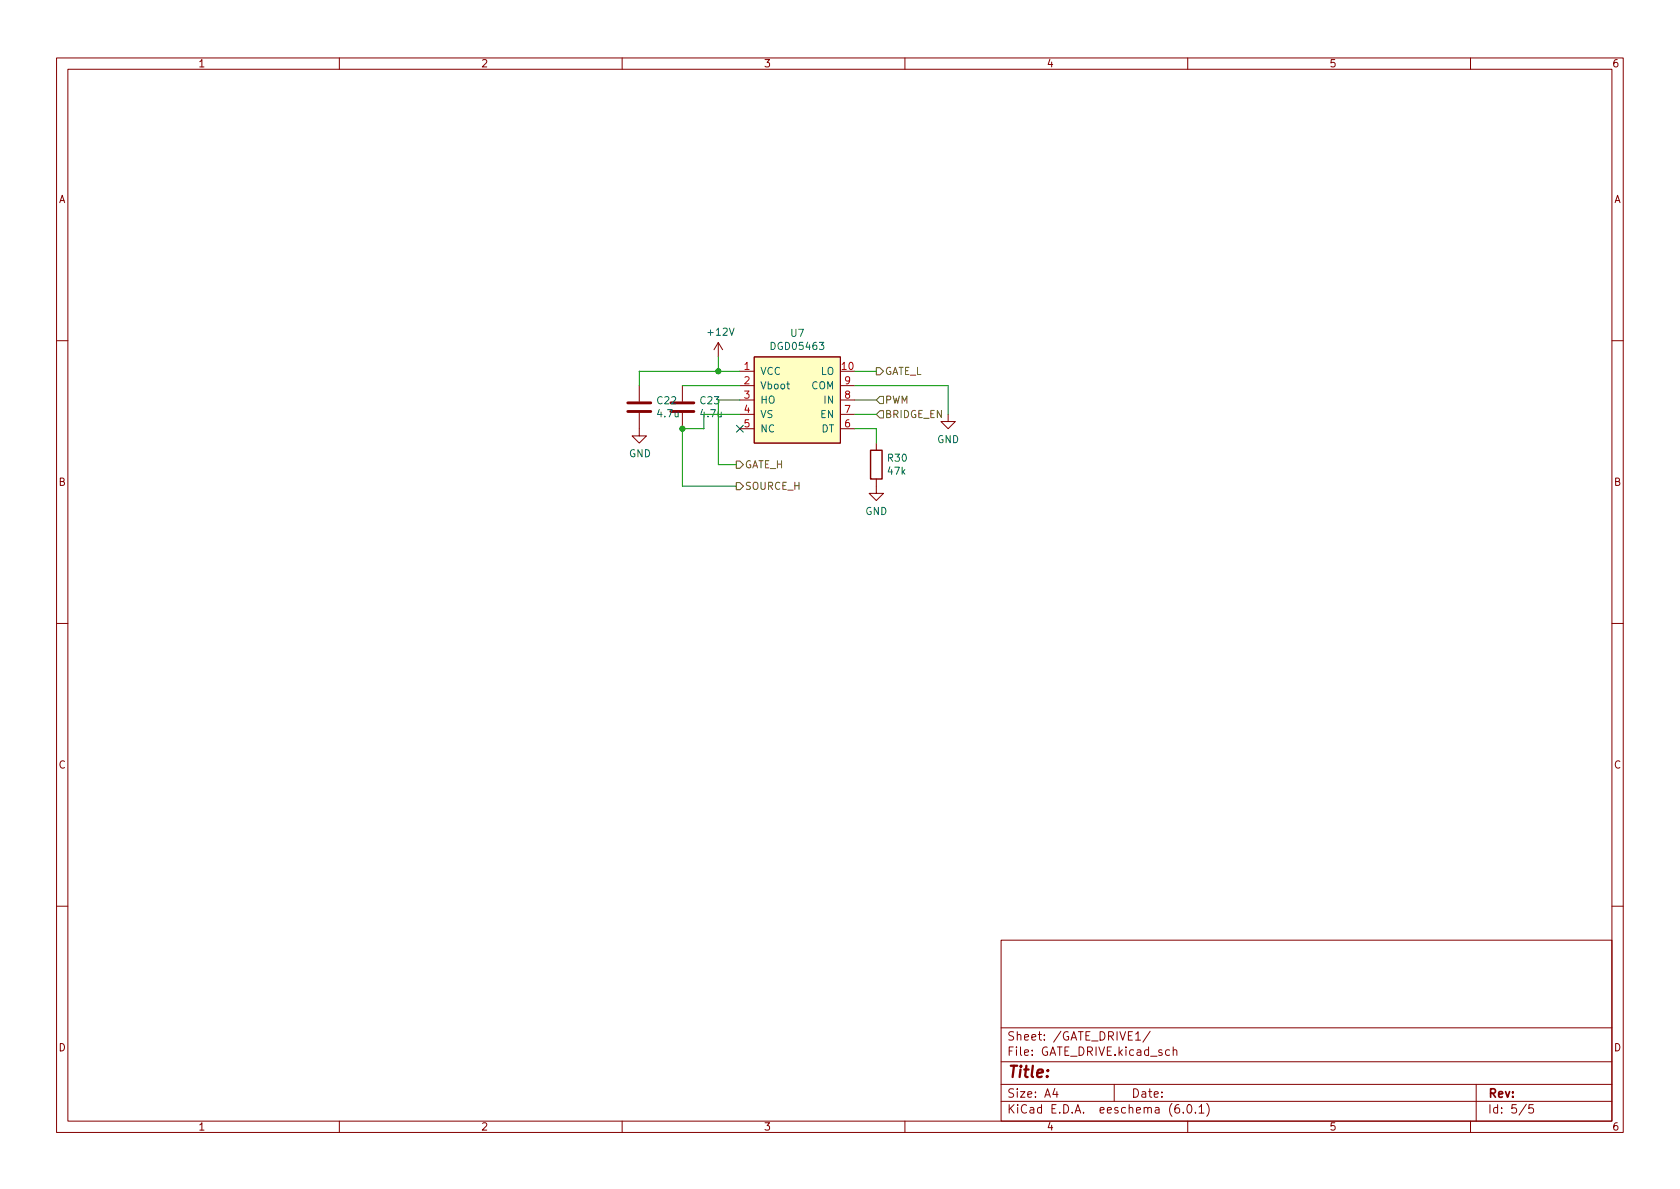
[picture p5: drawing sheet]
<svg xmlns="http://www.w3.org/2000/svg" width="297mm" height="210mm" viewBox="0 0 297 210" stroke-linecap="round" stroke-linejoin="round" font-family="sans-serif">
<g fill="none" stroke="#840000" stroke-width=".18">
<path d="M10 10.2h277v190.1h-277zM12 12.2h273v186.1h-273zM60 10.2v2M110 10.2v2M160 10.2v2M210 10.2v2M260 10.2v2M10 60.2h2M113 73v4.1h1.3l-1.3 1.3-1.2-1.3h1.2M113 68.2v2.8M120.6 68.2v2.8M120.6 73v2.8"/>
<path d="M127 60.6l-.8 1.2M127 60.6v2.5M127 60.6l.8 1.2M130.8 65.7h2.5M130.8 68.2h2.5M130.8 70.7h2.5M130.8 73.3h2.5M130.8 75.8h2.5M133.3 63.1h15.3v15.3h-15.3zM133.3 64.4h.1M148.6 68.2h2.5M148.6 70.7h2.5"/>
<path d="M148.6 73.3h2.5M148.6 75.8h2.5M154.9 78.4v1.2M167.6 73.3v1.2h1.3l-1.3 1.3-1.2-1.3h1.2M285 60.2h2M154.9 84.7v2.5h1.3l-1.3 1.3-1.2-1.3h1.2M10 110.2h2M285 110.2h2M10 160.2h2M177 166.3h108v32h-108zM285 160.2h2M60 198.3v2"/>
<path d="M110 198.3v2M160 198.3v2M177 194.8h108M177 191.8h108M177 187.8h108M177 181.8h108M186.5 192.5l-.4 1h1M186.9 193v1M197 191.8v3M200.8 182.9l.4-.5v1.5M200.8 183.9h.8M203.4 182.4l-1.3 1.9"/>
<path d="M206.8 185.7l-.4-.1-.3 .3v.4l.1 .3h.6M207.4 185.8l.2-.2 .4 .1 .1 .9M207.4 185.1v1.5M208.4 195.3a.59 .59 0 0 0-.7 .7v.5l.2 .3h.4l.2-.1 .1-.5-.2-.2-.4-.1-.3 .3M209.2 196.7v.1M210 198.3v2M210.1 195.4l.1-.1a.81 .81 0 0 1 .6 .7 .81 .81 0 0 1-.3 .8h-.1a.81 .81 0 0 1-.6-.6 .81 .81 0 0 1 .3-.8zM211.4 196.7v.1M212 195.8l.4-.5v1.5M212 196.8h.9M213.4 195.1a1.72 1.72 0 0 1 0 2.3M260 198.3v2"/>
<path d="M261 191.8v6.5M269.9 195.3l-1.3 1.9M271.1 195.3h-.7l-.1 .7 .2-.1 .5 .1 .2 .2-.1 .5-.2 .1-.6-.1"/>
</g>
<path d="M133.3 63.1h15.3v15.3h-15.3z" fill="#ffffc2" stroke="#ffffc2" stroke-width=".18"/>
<path d="M139.1 67.9h.5M139.3 67.5v1.1l.3 .2" fill="none" stroke="#006464" stroke-width=".18"/>
<path d="M111 72.8h4.1M111 71.2h4.1M118.6 72.8h4.1M118.6 71.2h4.1" fill="none" stroke="#840000" stroke-width=".51"/>
<path d="M153.9 79.6h2.1v5.1h-2.1z" fill="none" stroke="#840000" stroke-width=".25"/>
<path d="M154.9 73.3l.7-.7h.6v1.3h-.6zM154.9 65h.7l.6 .7-.6 .6h-.7zM154.9 70.7l.7-.6h.6v1.3h-.6zM130.2 85.3h.6l.6 .7-.6 .6h-.6zM130.2 81.5h.6l.6 .7-.6 .6h-.6z" fill="none" stroke="#725600" stroke-width=".18"/>
<path d="M120.6 68.2h10.2M127 63.1v2.6M130.8 73.3h-6.3v2.5h-3.9v10.2h9.6M130.8 65.7h-17.8v2.5M130.8 70.7h-3.8v11.5h3.2M151.1 73.3h3.8M151.1 65.7h3.8M151.1 68.2h16.5v5.1M151.1 70.7h3.8M151.1 75.8h3.8v2.6" fill="none" stroke="#009600" stroke-width=".18"/>
<path d="M130.2 75.2l1.2 1.2M131.4 75.2l-1.2 1.2" fill="none" stroke="#000084" stroke-width=".18"/>
<g fill="#009600" stroke="#009600" stroke-width=".18">
<circle cx="127" cy="65.7" r=".46"/>
<circle cx="120.6" cy="75.8" r=".46"/>
</g>
<text font-size="2.8" fill="#840000" x="178" y="190.6">Title:</text>
<g font-size="2.1" fill="#840000">
<text x="178" y="184">Sheet: /GATE_DRIVE1/</text>
<text x="178" y="186.7">File: GATE_DRIVE.kicad_sch</text>
<text x="178" y="196.9">KiCad E.D.A. eeschema (6.0.1)</text>
<text x="178" y="194.1">Size: A4</text>
<text x="200" y="194.1">Date:</text>
<text x="263" y="194.1">Rev:</text>
<text x="263" y="196.9">Id: 5/5</text>
</g>
<g font-size="1.8" fill="#840000">
<text x="35" y="11.9">1</text>
<text x="85" y="11.9">2</text>
<text x="135" y="11.9">3</text>
<text x="185" y="11.9">4</text>
<text x="235" y="11.9">5</text>
<text x="285" y="11.9">6</text>
<text x="10.3" y="35.9">A</text>
<text x="285.3" y="35.9">A</text>
<text x="10.3" y="85.9">B</text>
<text x="285.3" y="85.9">B</text>
<text x="10.3" y="135.9">C</text>
<text x="285.3" y="135.9">C</text>
<text x="10.3" y="185.9">D</text>
<text x="285.3" y="185.9">D</text>
<text x="35" y="199.9">1</text>
<text x="85" y="199.9">2</text>
<text x="135" y="199.9">3</text>
<text x="185" y="199.9">4</text>
<text x="235" y="199.9">5</text>
<text x="285" y="199.9">6</text>
</g>
<g font-size="1.8" fill="#006464">
<text x="125.3" y="59.4">+12V</text>
<text x="139.8" y="59.6">U7</text>
<text x="136.5" y="61.9">DGD05463</text>
<text x="116.3" y="71.5">C22</text>
<text x="123.9" y="71.5">C23</text>
<text x="134.4" y="66.3">VCC</text>
<text x="134.4" y="68.8">Vboot</text>
<text x="134.4" y="71.4">HO</text>
<text x="143.4" y="68.8">COM</text>
<text x="145.1" y="66.3">LO</text>
<text x="145.8" y="71.4">IN</text>
<text x="116.3" y="73.8">4.7u</text>
<text x="124" y="73.8">4.7u</text>
<text x="134.4" y="73.9">VS</text>
<text x="134.4" y="76.4">NC</text>
<text x="145.1" y="73.9">EN</text>
<text x="145.2" y="76.4">DT</text>
<text x="111.2" y="80.8">GND</text>
<text x="157" y="81.6">R30</text>
<text x="157" y="83.9">47k</text>
<text x="165.7" y="78.4">GND</text>
<text x="153" y="91.1">GND</text>
</g>
<g font-size="1.8" fill="#a90000">
<text x="131.6" y="65.4">1</text>
<text x="148.9" y="65.4">10</text>
<text x="131.6" y="67.9">2</text>
<text x="131.6" y="70.5">3</text>
<text x="149.4" y="70.5">8</text>
<text x="149.4" y="67.9">9</text>
<text x="131.6" y="73">4</text>
<text x="131.6" y="75.6">5</text>
<text x="149.4" y="75.6">6</text>
<text x="149.4" y="73">7</text>
</g>
<g font-size="1.8" fill="#725600">
<text x="156.4" y="66.3">GATE_L</text>
<text x="156.4" y="71.4">PWM</text>
<text x="156.4" y="73.9">BRIDGE_EN</text>
<text x="131.6" y="82.8">GATE_H</text>
<text x="131.6" y="86.6">SOURCE_H</text>
</g>
</svg>
